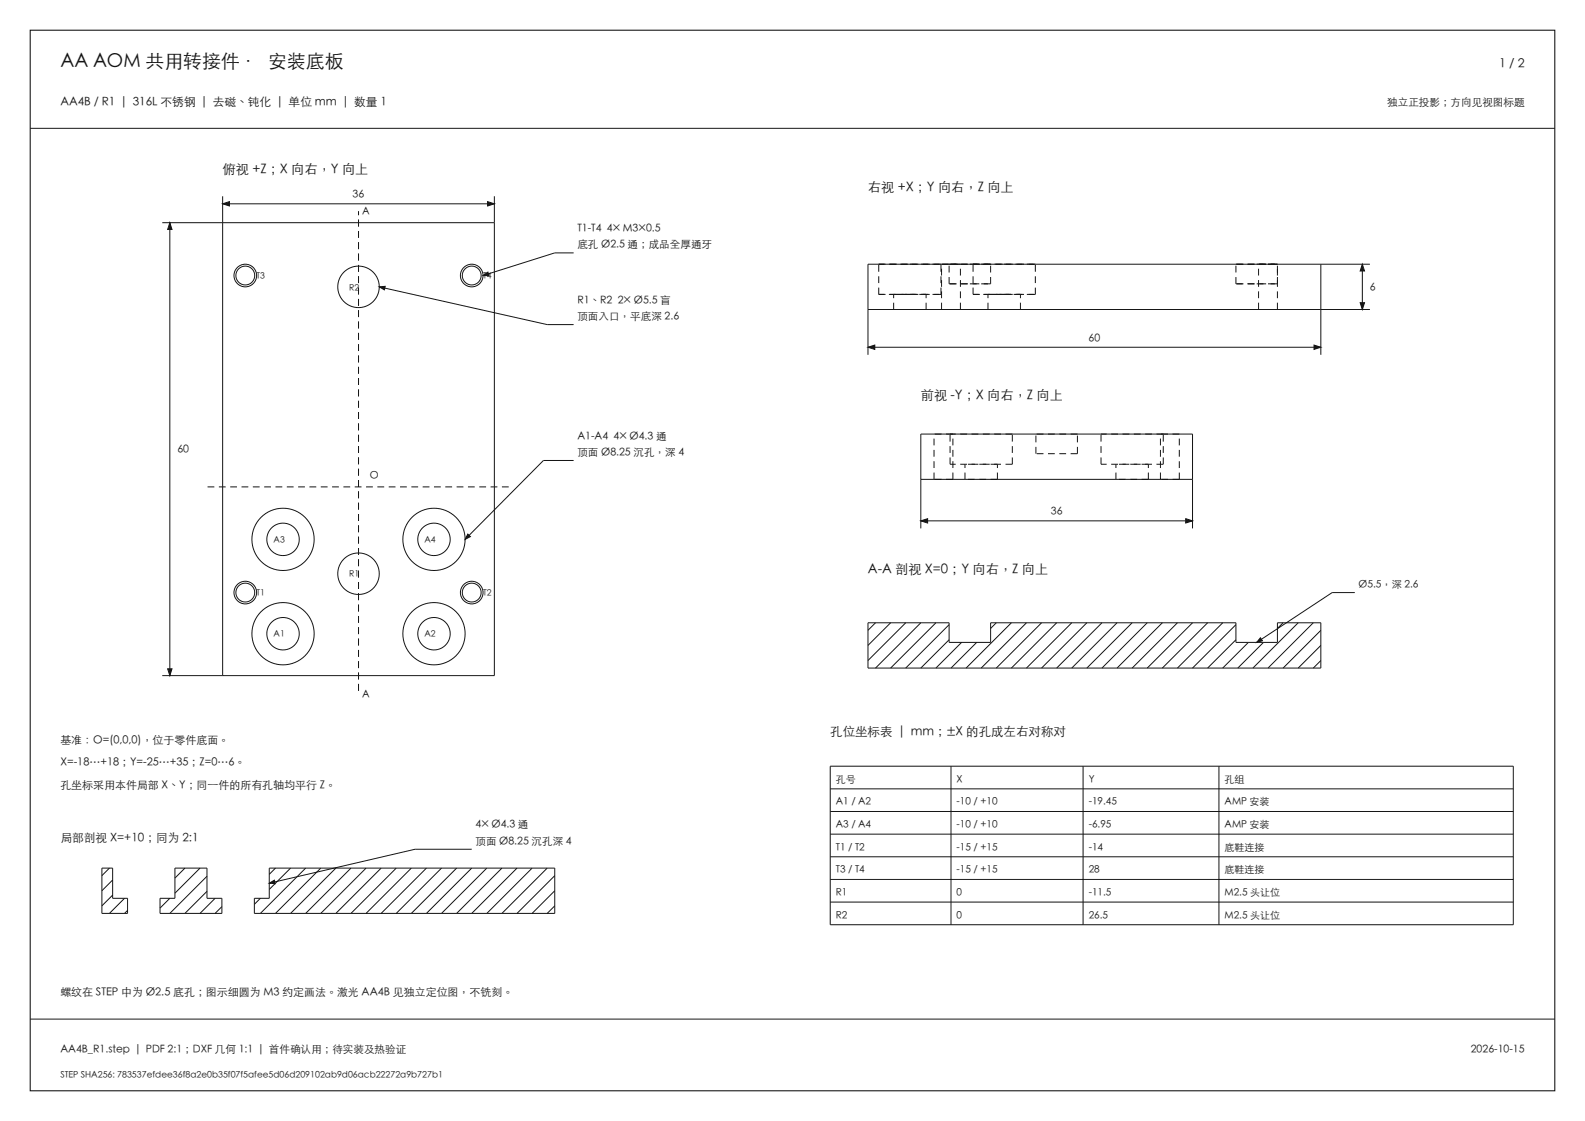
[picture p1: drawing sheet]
<svg xmlns="http://www.w3.org/2000/svg" width="420mm" height="297mm" viewBox="0 0 420 297" stroke-linecap="round" stroke-linejoin="round" font-family="sans-serif">
<path d="M8 8h404v281h-404z" fill="none" stroke="#000" stroke-width=".26"/>
<g fill="none" stroke="#141414" stroke-width=".26">
<path d="M8 34h404M43 59h88M45 59v120M59 52v127M59 54h72M131 52v127h-88M100.5 76l44.5 10h7M152 67h-5l-19 6M350 70v24M361 70v12M363 70h-133v24M230 82h133"/>
<path d="M230 92h120M152 122h-8l-20.7 20.9M244 140v-25h72v25M244 127h72M244 138h72M359 157h-6l-20 13.2M230 165h21.5v5.2h11v-5.2h65v5.2h11v-5.2h11.5v12h-120zM232 165l-2 2M236 165l-6 6M240 165l-10 10M244 165l-12 12M248 165l-12 12"/>
<path d="M251.5 169.5l-7.5 7.5M251.5 165.5l-11.5 11.5M254.8 170.2l-6.8 6.8M258.8 170.2l-6.8 6.8M264 165l-1.5 1.5M268 165l-12 12M272 165l-12 12M276 165l-12 12M280 165l-12 12M284 165l-12 12M288 165l-12 12M292 165l-12 12"/>
<path d="M296 165l-12 12M300 165l-12 12M304 165l-12 12M308 165l-12 12M312 165l-12 12M316 165l-12 12M320 165l-12 12M324 165l-12 12M327.5 169.5l-7.5 7.5M327.5 165.5l-11.5 11.5M330.8 170.2l-6.8 6.8M334.8 170.2l-6.8 6.8"/>
<path d="M340 165l-1.5 1.5M344 165l-12 12M348 165l-12 12M350 175l-2 2M350 171l-6 6M350 167l-10 10M220 203h181v42h-181zM220 209h181M220 215h181M252 203v42M287 203v42M323 203v42"/>
<path d="M27 230h2.8v8h4v4h-6.8zM29 230l-2 2M29.8 237.2l-2.8 2.8M29.8 233.2l-2.8 2.8M33 238l-4 4M45 238l-2.6 2.6M46.3 230h8.5v8h4v4h-16.4v-4h3.9zM49 230l-2.7 2.7M53 230l-6.7 6.6M54.8 236.1l-5.8 5.9M54.8 232.1l-9.8 9.9M57 238l-4 4"/>
<path d="M69 238l-1.6 1.6M71.4 230h75.6v12h-79.6v-4h4zM73 230l-1.6 1.7M77 230l-5.6 5.7M81 230l-12 12M85 230l-12 12M89 230l-12 12M93 230l-12 12M97 230l-12 12M101 230l-12 12M105 230l-12 12M109 230l-12 12"/>
<path d="M113 230l-12 12M117 230l-12 12M121 230l-12 12M125 230l-12 12M125 225h-15l-38.6 9M129 230l-12 12M133 230l-12 12M137 230l-12 12M141 230l-12 12M145 230l-12 12M147 236l-6 6M147 232l-10 10"/>
<path d="M220 221h181M220 227h181M220 233h181M220 239h181M33.8 241.2l-.8 .8M58.8 240.2l-1.8 1.8M147 240l-2 2M8 270h404"/>
<circle cx="65" cy="73" r="3"/>
<circle cx="65" cy="73" r="2.5"/>
<circle cx="95" cy="76" r="5.5"/>
<circle cx="125" cy="73" r="3"/>
<circle cx="125" cy="73" r="2.5"/>
<circle cx="65" cy="157" r="3"/>
<circle cx="65" cy="157" r="2.5"/>
<circle cx="75" cy="142.9" r="4.3"/>
<circle cx="75" cy="142.9" r="8.3"/>
<circle cx="95" cy="152" r="5.5"/>
<circle cx="115" cy="142.9" r="4.3"/>
<circle cx="115" cy="142.9" r="8.3"/>
<circle cx="125" cy="157" r="3"/>
<circle cx="125" cy="157" r="2.5"/>
<circle cx="75" cy="167.9" r="4.3"/>
<circle cx="75" cy="167.9" r="8.2"/>
<circle cx="115" cy="167.9" r="4.3"/>
<circle cx="115" cy="167.9" r="8.2"/>
</g>
<g fill="#141414" stroke="#141414" stroke-width=".26">
<path d="M59 54l1.8-.6v1.2z"/>
<path d="M129.2 53.4l1.8 .6-1.8 .6z"/>
<path d="M44.4 177.2h1.2l-.6 1.8z"/>
<path d="M45 59l.6 1.8h-1.2z"/>
<path d="M230 92l1.8-.6v1.2z"/>
<path d="M348.2 91.4l1.8 .6-1.8 .6z"/>
<path d="M360.4 80.2h1.2l-.6 1.8z"/>
<path d="M361 70l.6 1.8h-1.2z"/>
<path d="M244 138l1.8-.6v1.2z"/>
<path d="M314.2 137.4l1.8 .6-1.8 .6z"/>
<path d="M128 73l1.3-.9 .3 .9z"/>
<path d="M100.5 76l1.6-.1-.2 .9z"/>
<path d="M124 141.5l.6 .7-1.3 .7z"/>
<path d="M334 169l.5 .8-1.5 .4z"/>
<path d="M71.4 234l1.3-.8 .2 .9z"/>
</g>
<g fill="none" stroke="#141414" stroke-width=".26" stroke-dasharray="1.8 1.2" stroke-linecap="butt">
<path d="M232.8 70h8.3M232.8 78h8.3M232.8 78v-8M236.8 78h4.3M241.1 70h8.3M241.1 78h8.3M241.1 78h4.3M245.4 78h-8.6M249.4 70h-16.6M249.4 78h-16.6M249.4 78v-8M249.5 70h2.5"/>
<path d="M251.5 70h5.5M251.5 75.2h5.5M251.5 75.2v-5.2M252 70h2.5M254.5 70h-5M257 70h5.5M257 75.2h5.5M257.9 70h8.2M257.9 78h8.2M257.9 78v-8M261.8 78h4.3M262.5 70h-11"/>
<path d="M262.5 75.2h-11M262.5 75.2v-5.2M266.1 70h8.2M266.1 78h8.2M266.1 78h4.3M270.4 78h-8.6M274.3 70h-16.4M274.3 78h-16.4M274.3 78v-8M327.5 70h5.5M327.5 75.2h5.5M327.5 75.2v-5.2"/>
<path d="M333 70h5.5M333 75.2h5.5M333.5 70h2.5M336 70h2.5M338.5 70h-5M338.5 70h-11M338.5 75.2h-11M338.5 75.2v-5.2M236.8 82h4.3M236.8 82v-4M241.1 82h4.3M245.4 82h-8.6"/>
<path d="M245.4 82v-4M249.5 82h2.5M249.5 82v-12M252 82h2.5M254.5 82h-5M254.5 82v-12M261.8 82h4.3M261.8 82v-4M266.1 82h4.3M270.4 82h-8.6M270.4 82v-4M333.5 82h2.5"/>
<path d="M333.5 82v-12M336 82h2.5M338.5 82h-5M338.5 82v-12M252.5 115h-5M268.2 115h-16.5M285.5 115h-11M308.2 115h-16.5M312.5 115h-5M55 129h80M247.5 127v-12M251.7 123v-8"/>
<path d="M252.5 127h-5M252.5 127v-12M255.7 127v-4M264.3 127h-8.6M264.3 123h-8.6M264.3 127v-4M268.2 123v-8M268.2 123h-16.5M274.5 120.2v-5.2M285.5 120.2v-5.2M285.5 120.2h-11M291.7 123v-8"/>
<path d="M295.7 127v-4M304.3 127h-8.6M304.3 123h-8.6M304.3 127v-4M307.5 127v-12M308.2 123v-8M308.2 123h-16.5M312.5 127h-5M312.5 127v-12M95 183v-127"/>
</g>
<text font-size="5" fill="#141414" x="16" y="18">AA AOM 共用转接件 · 安装底板</text>
<g font-size="3.5" fill="#141414">
<text x="59" y="46">俯视 +Z；X 向右，Y 向上</text>
<text x="230" y="51">右视 +X；Y 向右，Z 向上</text>
<text x="244" y="106">前视 -Y；X 向右，Z 向上</text>
<text x="230" y="152">A-A 剖视 X=0；Y 向右，Z 向上</text>
</g>
<g font-size="3.3" fill="#141414">
<text x="397.3" y="18">1 / 2</text>
<text x="220" y="195">孔位坐标表 | mm；±X 的孔成左右对称对</text>
</g>
<g font-size="3.1" fill="#141414">
<text x="16" y="28">AA4B / R1 | 316L 不锈钢 | 去磁、钝化 | 单位 mm | 数量 1</text>
<text x="16" y="223">局部剖视 X=+10；同为 2:1</text>
</g>
<g font-size="2.9" fill="#141414">
<text x="16" y="197">基准：O=(0,0,0)，位于零件底面。</text>
<text x="16" y="203">X=-18…+18；Y=-25…+35；Z=0…6。</text>
<text x="16" y="209">孔坐标采用本件局部 X、Y；同一件的所有孔轴均平行 Z。</text>
<text x="16" y="264">螺纹在 STEP 中为 Ø2.5 底孔；图示细圆为 M3 约定画法。激光 AA4B 见独立定位图，不铣刻。</text>
</g>
<g font-size="2.8" fill="#141414">
<text x="367.6" y="28">独立正投影；方向见视图标题</text>
<text x="93.4" y="52.5">36</text>
<text x="153" y="61.5">T1-T4 4× M3×0.5</text>
<text x="153" y="65.8">底孔 Ø2.5 通；成品全厚通牙</text>
<text x="363" y="77">6</text>
<text x="153" y="80.5">R1、R2 2× Ø5.5 盲</text>
<text x="153" y="84.8">顶面入口，平底深 2.6</text>
<text x="288.4" y="90.5">60</text>
<text x="47" y="120">60</text>
<text x="153" y="116.5">A1-A4 4× Ø4.3 通</text>
<text x="153" y="120.8">顶面 Ø8.25 沉孔，深 4</text>
<text x="278.4" y="136.5">36</text>
<text x="126" y="219.5">4× Ø4.3 通</text>
<text x="126" y="223.8">顶面 Ø8.25 沉孔深 4</text>
<text x="16" y="279">AA4B_R1.step | PDF 2:1；DXF 几何 1:1 | 首件确认用；待实装及热验证</text>
<text x="389.7" y="279">2026-10-15</text>
</g>
<g font-size="2.7" fill="#141414">
<text x="96" y="57">A</text>
<text x="98" y="127">O</text>
<text x="360" y="155.8">Ø5.5，深 2.6</text>
<text x="96" y="185">A</text>
</g>
<g font-size="2.6" fill="#141414">
<text x="221.5" y="207.4">孔号</text>
<text x="253.5" y="207.4">X</text>
<text x="288.5" y="207.4">Y</text>
<text x="324.5" y="207.4">孔组</text>
<text x="221.5" y="213.4">A1 / A2</text>
<text x="253.5" y="213.4">-10 / +10</text>
<text x="288.5" y="213.4">-19.45</text>
<text x="324.5" y="213.4">AMP 安装</text>
<text x="221.5" y="219.4">A3 / A4</text>
<text x="253.5" y="219.4">-10 / +10</text>
<text x="288.5" y="219.4">-6.95</text>
<text x="324.5" y="219.4">AMP 安装</text>
<text x="221.5" y="225.4">T1 / T2</text>
<text x="253.5" y="225.4">-15 / +15</text>
<text x="288.5" y="225.4">-14</text>
<text x="324.5" y="225.4">底鞋连接</text>
<text x="221.5" y="231.4">T3 / T4</text>
<text x="253.5" y="231.4">-15 / +15</text>
<text x="288.5" y="231.4">28</text>
<text x="324.5" y="231.4">底鞋连接</text>
<text x="221.5" y="237.4">R1</text>
<text x="253.5" y="237.4">0</text>
<text x="288.5" y="237.4">-11.5</text>
<text x="324.5" y="237.4">M2.5 头让位</text>
<text x="221.5" y="243.4">R2</text>
<text x="253.5" y="243.4">0</text>
<text x="288.5" y="243.4">26.5</text>
<text x="324.5" y="243.4">M2.5 头让位</text>
</g>
<g font-size="2.3" fill="#141414">
<text x="68" y="74">T3</text>
<text x="92.5" y="77">R2</text>
<text x="128" y="74">T4</text>
<text x="72.5" y="143.9">A3</text>
<text x="112.5" y="143.9">A4</text>
<text x="92.5" y="153">R1</text>
<text x="68" y="158">T1</text>
<text x="128" y="158">T2</text>
<text x="72.5" y="168.9">A1</text>
<text x="112.5" y="168.9">A2</text>
<text x="16" y="285.5">STEP SHA256: 783537efdee36f8a2e0b35f07f5afee5d06d209102ab9d06acb22272a9b727b1</text>
</g>
</svg>
